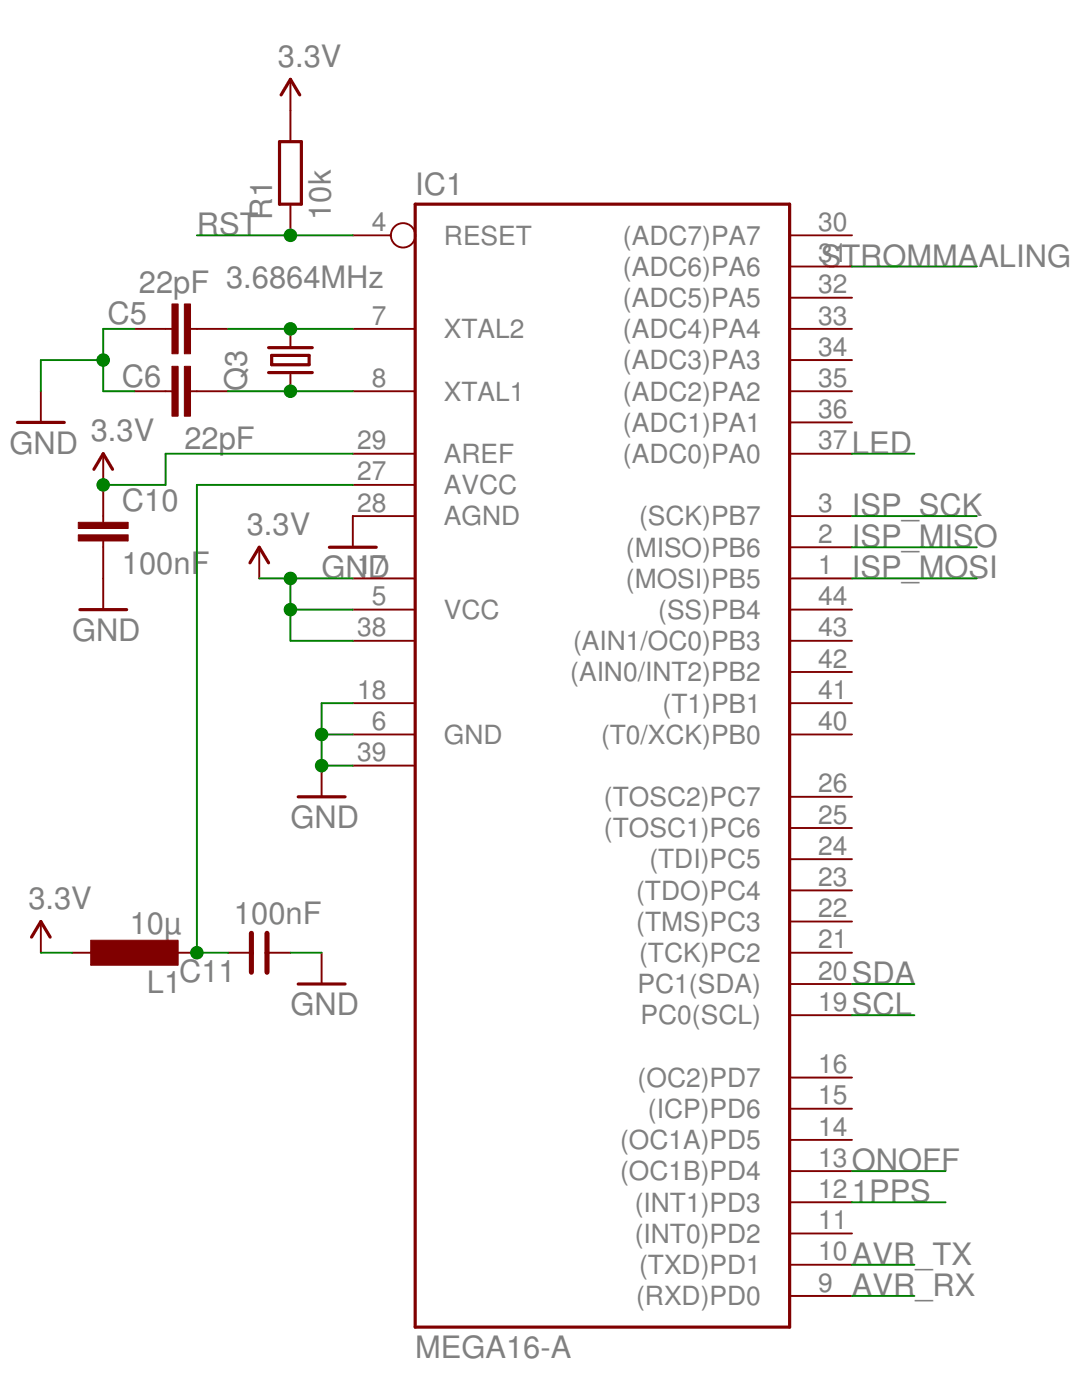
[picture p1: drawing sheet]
<svg xmlns="http://www.w3.org/2000/svg" width="216mm" height="279mm" viewBox="0 0 216 279" stroke-linecap="round" stroke-linejoin="round" font-family="sans-serif">
<g fill="#800000" stroke="#800000" stroke-width=".38">
<path d="M157.6 47h12.4z"/>
<path d="M157.6 53.2h12.4z"/>
<path d="M157.6 59.4h12.4z"/>
<path d="M157.6 65.6h12.4z"/>
<path d="M157.6 71.9h12.4z"/>
<path d="M157.6 78.1h12.4z"/>
<path d="M157.6 84.3h12.4z"/>
<path d="M157.6 90.5h12.4z"/>
<path d="M157.6 103h12.4z"/>
<path d="M157.6 109.2h12.4z"/>
<path d="M157.6 115.4h12.4z"/>
<path d="M157.6 121.7h12.4z"/>
<path d="M157.6 127.9h12.4z"/>
<path d="M157.6 134.1h12.4z"/>
<path d="M157.6 140.3h12.4z"/>
<path d="M157.6 146.6h12.4z"/>
<path d="M157.6 159h12.4z"/>
<path d="M157.6 165.2h12.4z"/>
<path d="M157.6 171.5h12.4z"/>
<path d="M157.6 177.7h12.4z"/>
<path d="M157.6 183.9h12.4z"/>
<path d="M157.6 190.1h12.4z"/>
<path d="M157.6 196.4h12.4z"/>
<path d="M157.6 202.6h12.4z"/>
<path d="M70.4 103h12.4z"/>
<path d="M70.4 96.8h12.4z"/>
<path d="M70.4 90.5h12.4z"/>
<path d="M70.4 78.1h12.4z"/>
<path d="M70.4 65.6h12.4z"/>
<path d="M70.4 140.3h12.4z"/>
<path d="M70.4 152.8h12.4z"/>
<path d="M70.4 47h7.6z"/>
<path d="M157.6 258.6h12.4z"/>
<path d="M157.6 252.4h12.4z"/>
<path d="M157.6 246.2h12.4z"/>
<path d="M157.6 239.9h12.4z"/>
<path d="M157.6 233.7h12.4z"/>
<path d="M157.6 227.5h12.4z"/>
<path d="M157.6 221.3h12.4z"/>
<path d="M157.6 215h12.4z"/>
<path d="M70.4 115.4h12.4z"/>
<path d="M70.4 121.7h12.4z"/>
<path d="M70.4 127.9h12.4z"/>
<path d="M70.4 146.6h12.4z"/>
<path d="M64.2 152.8v6.2z"/>
<path d="M58 22.1v6.2z"/>
<path d="M58 40.7v6.3z"/>
<path d="M58 15.8v6.3z"/>
<path d="M51.7 109.2v6.2z"/>
<path d="M70.4 103v6.2z"/>
<path d="M58 65.6v3.8z"/>
<path d="M58 74.4v3.7z"/>
<path d="M26.8 65.6h6.2z"/>
<path d="M39.3 65.6h6.2z"/>
<path d="M33 65.6h1.3z"/>
<path d="M38 65.6h1.3z"/>
<path d="M39.3 78.1h6.2z"/>
<path d="M26.8 78.1h6.2z"/>
<path d="M38 78.1h1.3z"/>
<path d="M33 78.1h1.3z"/>
<path d="M8.1 78.1v6.2z"/>
<path d="M20.6 90.5v6.3z"/>
<path d="M20.6 96.8v6.2z"/>
<path d="M20.6 109.2v6.2z"/>
<path d="M20.6 103v1.2z"/>
<path d="M20.6 108v1.2z"/>
<path d="M20.6 115.4v6.3z"/>
<path d="M33 190.1h6.3z"/>
<path d="M14.4 190.1h6.2z"/>
<path d="M53.3 190.1h4.7z"/>
<path d="M45.5 190.1h4.7z"/>
<path d="M8.1 183.9v6.2z"/>
<path d="M64.2 190.1v6.3z"/>
</g>
<circle cx="80.4" cy="47" r="2.43" fill="none" stroke="#800000" stroke-width=".38"/>
<g fill="#800000" stroke="#800000" stroke-width=".63">
<path d="M82.8 40.7h74.8z"/>
<path d="M157.6 40.7v224.2z"/>
<path d="M82.8 264.9h74.8z"/>
<path d="M82.8 40.7v224.2z"/>
<path d="M59.5 159h9.4z"/>
<path d="M60.1 28.3v12.4z"/>
<path d="M55.8 28.3v12.4z"/>
<path d="M55.8 28.3h4.3z"/>
<path d="M55.8 40.7h4.3z"/>
<path d="M58 15.8l1.8 3.1z"/>
<path d="M58 15.8l-1.9 3.1z"/>
<path d="M51.7 109.2l1.9 3.1z"/>
<path d="M51.7 109.2l-1.8 3.1z"/>
<path d="M65.7 109.2h9.4z"/>
<path d="M54.2 72.8h7.5z"/>
<path d="M61.7 70.9v1.9z"/>
<path d="M54.2 70.9h7.5z"/>
<path d="M54.2 70.9v1.9z"/>
<path d="M53.6 69.4h8.7z"/>
<path d="M53.6 74.4h8.7z"/>
<path d="M3.5 84.3h9.3z"/>
<path d="M20.6 90.5l1.9 3.2z"/>
<path d="M20.6 90.5l-1.9 3.2z"/>
<path d="M15.9 121.7h9.4z"/>
<path d="M8.1 183.9l1.9 3.1z"/>
<path d="M8.1 183.9l-1.8 3.1z"/>
<path d="M59.5 196.4h9.4z"/>
</g>
<g fill="#800000" stroke="#800000" stroke-width=".2">
<path d="M36.8 60.7h1.2v9.9h-1.2z"/>
<path d="M34.3 60.7h1.2v9.9h-1.2z"/>
<path d="M34.3 73.1h1.2v10h-1.2z"/>
<path d="M36.8 73.1h1.2v10h-1.2z"/>
<path d="M15.6 106.7h10v1.3h-10z"/>
<path d="M15.6 104.2h10v1.3h-10z"/>
<path d="M18.1 187.6h17.4v5h-17.4z"/>
</g>
<g fill="#800000" stroke="#800000" stroke-width="1">
<path d="M50.2 190.1v3.9z"/>
<path d="M50.2 186.3v3.8z"/>
<path d="M53.3 190.1v3.9z"/>
<path d="M53.3 186.3v3.8z"/>
</g>
<g fill="#008000" stroke="#008000" stroke-width=".38">
<path d="M64.2 152.8h6.2z"/>
<path d="M64.2 146.6h6.2z"/>
<path d="M64.2 146.6v6.2z"/>
<path d="M64.2 140.3h6.2z"/>
<path d="M64.2 140.3v6.3z"/>
<path d="M8.1 71.9v6.2z"/>
<path d="M20.6 78.1h6.2z"/>
<path d="M20.6 65.6h6.2z"/>
<path d="M20.6 65.6v6.3z"/>
<path d="M20.6 71.9v6.2z"/>
<path d="M8.1 71.9h12.5z"/>
<path d="M58 190.1h6.2z"/>
<path d="M33 90.5h37.4z"/>
<path d="M33 90.5v6.3z"/>
<path d="M20.6 96.8h12.4z"/>
<path d="M58 127.9h12.4z"/>
<path d="M58 121.7v6.2z"/>
<path d="M58 121.7h12.4z"/>
<path d="M58 115.4v6.3z"/>
<path d="M58 115.4h12.4z"/>
<path d="M51.7 115.4h6.3z"/>
<path d="M8.1 190.1h6.3z"/>
<path d="M170 202.6h12.5z"/>
<path d="M170 196.4h12.5z"/>
<path d="M58 65.6h12.4z"/>
<path d="M45.5 65.6h12.5z"/>
<path d="M45.5 78.1h12.5z"/>
<path d="M58 78.1h12.4z"/>
<path d="M170 233.7h18.7z"/>
<path d="M170 239.9h18.7z"/>
<path d="M170 53.2h24.9z"/>
<path d="M170 90.5h12.5z"/>
<path d="M170 109.2h24.9z"/>
<path d="M170 115.4h24.9z"/>
<path d="M170 103h24.9z"/>
<path d="M58 47h12.4z"/>
<path d="M39.3 47h18.7z"/>
<path d="M39.3 190.1h6.2z"/>
<path d="M39.3 96.8h31.1z"/>
<path d="M39.3 96.8v93.3z"/>
<path d="M170 258.6h12.5z"/>
<path d="M170 252.4h12.5z"/>
</g>
<g fill="#008000" stroke="#008000" stroke-width=".2">
<circle cx="64.2" cy="152.8" r="1.25"/>
<circle cx="64.2" cy="146.6" r="1.25"/>
<circle cx="20.6" cy="71.9" r="1.25"/>
<circle cx="20.6" cy="96.8" r="1.25"/>
<circle cx="58" cy="121.7" r="1.25"/>
<circle cx="58" cy="115.4" r="1.25"/>
<circle cx="58" cy="65.6" r="1.25"/>
<circle cx="58" cy="78.1" r="1.25"/>
<circle cx="58" cy="47" r="1.25"/>
<circle cx="39.3" cy="190.1" r="1.25"/>
</g>
<g font-size="6.2" fill="#808080">
<text x="55.5" y="13.3">3.3V</text>
<text x="82.9" y="38.9">IC1</text>
<text x="39.3" y="47">RST</text>
<text x="54.3" y="43.8" transform="rotate(-90 54.3 43.8)">R1</text>
<text x="66" y="43.8" transform="rotate(-90 66 43.8)">10k</text>
<text x="163.8" y="53.2">STROMMAALING</text>
<text x="27.7" y="58.5">22pF 3.6864MHz</text>
<text x="21.4" y="64.7">C5</text>
<text x="24.3" y="77.2">C6</text>
<text x="49.2" y="78.1" transform="rotate(-90 49.2 78.1)">Q3</text>
<text x="18.1" y="88">3.3V</text>
<text x="36.8" y="89.6">22pF</text>
<text x="1.9" y="90.5">GND</text>
<text x="170" y="90.5">LED</text>
<text x="24.3" y="102.1">C10</text>
<text x="49.2" y="106.7">3.3V</text>
<text x="170" y="103">ISP_SCK</text>
<text x="170" y="109.2">ISP_MISO</text>
<text x="24.3" y="114.5">100nF</text>
<text x="64.2" y="115.4">GND</text>
<text x="170" y="115.4">ISP_MOSI</text>
<text x="14.4" y="127.9">GND</text>
<text x="57.9" y="165.2">GND</text>
<text x="5.7" y="181.4">3.3V</text>
<text x="46.7" y="184.4">100nF</text>
<text x="25.9" y="186.4">10µ</text>
<text x="35.8" y="196.1">C11</text>
<text x="170" y="196.4">SDA</text>
<text x="29.3" y="198.2">L1</text>
<text x="57.9" y="202.6">GND</text>
<text x="170" y="202.6">SCL</text>
<text x="170" y="233.7">ONOFF</text>
<text x="170" y="239.9">1PPS</text>
<text x="170" y="252.4">AVR_TX</text>
<text x="170" y="258.6">AVR_RX</text>
<text x="82.9" y="271.1">MEGA16-A</text>
</g>
<g font-size="5.3" fill="#808080">
<text x="74.2" y="46.1">4</text>
<text x="163.3" y="46.1">30</text>
<text x="88.6" y="48.8">RESET</text>
<text x="124.3" y="48.8">(ADC7)PA7</text>
<text x="163.3" y="52.3">31</text>
<text x="124.3" y="55">(ADC6)PA6</text>
<text x="163.3" y="58.5">32</text>
<text x="74.2" y="64.8">7</text>
<text x="124.3" y="61.3">(ADC5)PA5</text>
<text x="163.3" y="64.8">33</text>
<text x="88.6" y="67.5">XTAL2</text>
<text x="124.3" y="67.5">(ADC4)PA4</text>
<text x="163.3" y="71">34</text>
<text x="74.2" y="77.2">8</text>
<text x="124.3" y="73.7">(ADC3)PA3</text>
<text x="163.3" y="77.2">35</text>
<text x="88.6" y="80">XTAL1</text>
<text x="124.3" y="79.9">(ADC2)PA2</text>
<text x="163.3" y="83.4">36</text>
<text x="71.3" y="89.7">29</text>
<text x="124.3" y="86.2">(ADC1)PA1</text>
<text x="163.3" y="89.7">37</text>
<text x="71.3" y="95.9">27</text>
<text x="88.6" y="92.4">AREF</text>
<text x="124.3" y="92.4">(ADC0)PA0</text>
<text x="88.6" y="98.6">AVCC</text>
<text x="71.3" y="102.1">28</text>
<text x="88.6" y="104.9">AGND</text>
<text x="127.5" y="104.8">(SCK)PB7</text>
<text x="163.3" y="102.1">3</text>
<text x="124.9" y="111.1">(MISO)PB6</text>
<text x="163.3" y="108.3">2</text>
<text x="71.3" y="114.6">17</text>
<text x="124.9" y="117.3">(MOSI)PB5</text>
<text x="163.3" y="114.6">1</text>
<text x="74.2" y="120.8">5</text>
<text x="88.6" y="123.5">VCC</text>
<text x="131.3" y="123.5">(SS)PB4</text>
<text x="163.3" y="120.8">44</text>
<text x="71.3" y="127">38</text>
<text x="114.4" y="129.7">(AIN1/OC0)PB3</text>
<text x="163.3" y="127">43</text>
<text x="113.8" y="136">(AIN0/INT2)PB2</text>
<text x="163.3" y="133.2">42</text>
<text x="71.3" y="139.5">18</text>
<text x="132.2" y="142.2">(T1)PB1</text>
<text x="163.3" y="139.5">41</text>
<text x="74.2" y="145.7">6</text>
<text x="88.6" y="148.4">GND</text>
<text x="119.9" y="148.4">(T0/XCK)PB0</text>
<text x="163.3" y="145.7">40</text>
<text x="71.3" y="151.9">39</text>
<text x="120.5" y="160.9">(TOSC2)PC7</text>
<text x="163.3" y="158.1">26</text>
<text x="120.5" y="167.1">(TOSC1)PC6</text>
<text x="163.3" y="164.4">25</text>
<text x="129.6" y="173.3">(TDI)PC5</text>
<text x="163.3" y="170.6">24</text>
<text x="126.9" y="179.6">(TDO)PC4</text>
<text x="163.3" y="176.8">23</text>
<text x="127" y="185.8">(TMS)PC3</text>
<text x="163.3" y="183">22</text>
<text x="163.3" y="189.3">21</text>
<text x="127.5" y="192">(TCK)PC2</text>
<text x="163.3" y="195.5">20</text>
<text x="127.2" y="198.2">PC1(SDA)</text>
<text x="163.3" y="201.7">19</text>
<text x="127.8" y="204.5">PC0(SCL)</text>
<text x="163.3" y="214.2">16</text>
<text x="127.2" y="216.9">(OC2)PD7</text>
<text x="163.3" y="220.4">15</text>
<text x="129.3" y="223.1">(ICP)PD6</text>
<text x="163.3" y="226.6">14</text>
<text x="123.7" y="229.4">(OC1A)PD5</text>
<text x="163.3" y="232.9">13</text>
<text x="123.7" y="235.6">(OC1B)PD4</text>
<text x="163.3" y="239.1">12</text>
<text x="126.7" y="241.8">(INT1)PD3</text>
<text x="163.3" y="245.3">11</text>
<text x="126.7" y="248">(INT0)PD2</text>
<text x="163.3" y="251.5">10</text>
<text x="127.5" y="254.3">(TXD)PD1</text>
<text x="163.3" y="257.8">9</text>
<text x="126.9" y="260.5">(RXD)PD0</text>
</g>
</svg>
